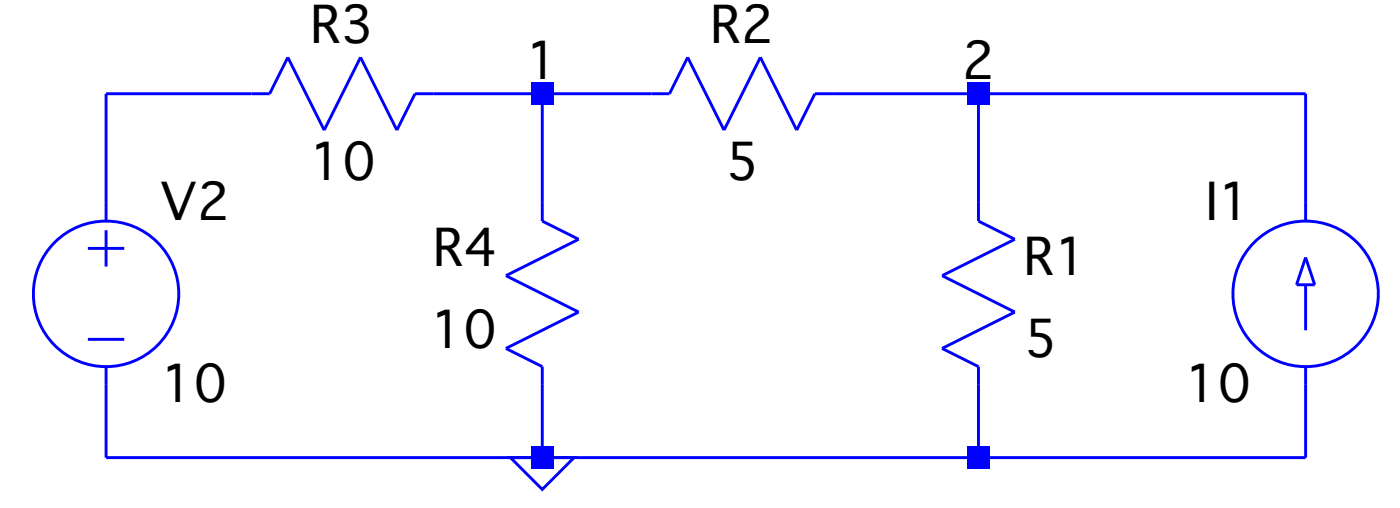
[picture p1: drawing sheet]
Version 4
SHEET 1 880 680
WIRE -32 -128 -96 -128
WIRE 96 -128 48 -128
WIRE 144 -128 96 -128
WIRE 288 -128 224 -128
WIRE 432 -128 288 -128
WIRE -96 -80 -96 -128
WIRE 96 -80 96 -128
WIRE 288 -80 288 -128
WIRE 432 -80 432 -128
WIRE -96 32 -96 0
WIRE 96 32 96 0
WIRE 96 32 -96 32
WIRE 288 32 288 0
WIRE 288 32 96 32
WIRE 432 32 432 0
WIRE 432 32 288 32
FLAG 96 32 0
FLAG 96 -128 1
FLAG 288 -128 2
SYMBOL voltage -96 -96 R0
SYMATTR InstName V2
SYMATTR Value 10
SYMBOL res 64 -144 R90
WINDOW 0 0 56 VBottom 2
WINDOW 3 32 56 VTop 2
SYMATTR InstName R3
SYMATTR Value 10
SYMBOL res 112 16 R180
WINDOW 0 36 76 Left 2
WINDOW 3 36 40 Left 2
SYMATTR InstName R4
SYMATTR Value 10
SYMBOL current 432 0 R180
WINDOW 0 24 80 Left 2
WINDOW 3 24 0 Left 2
SYMATTR InstName I1
SYMATTR Value 10
SYMBOL res 272 -96 R0
SYMATTR InstName R1
SYMATTR Value 5
SYMBOL res 240 -144 R90
WINDOW 0 0 56 VBottom 2
WINDOW 3 32 56 VTop 2
SYMATTR InstName R2
SYMATTR Value 5
